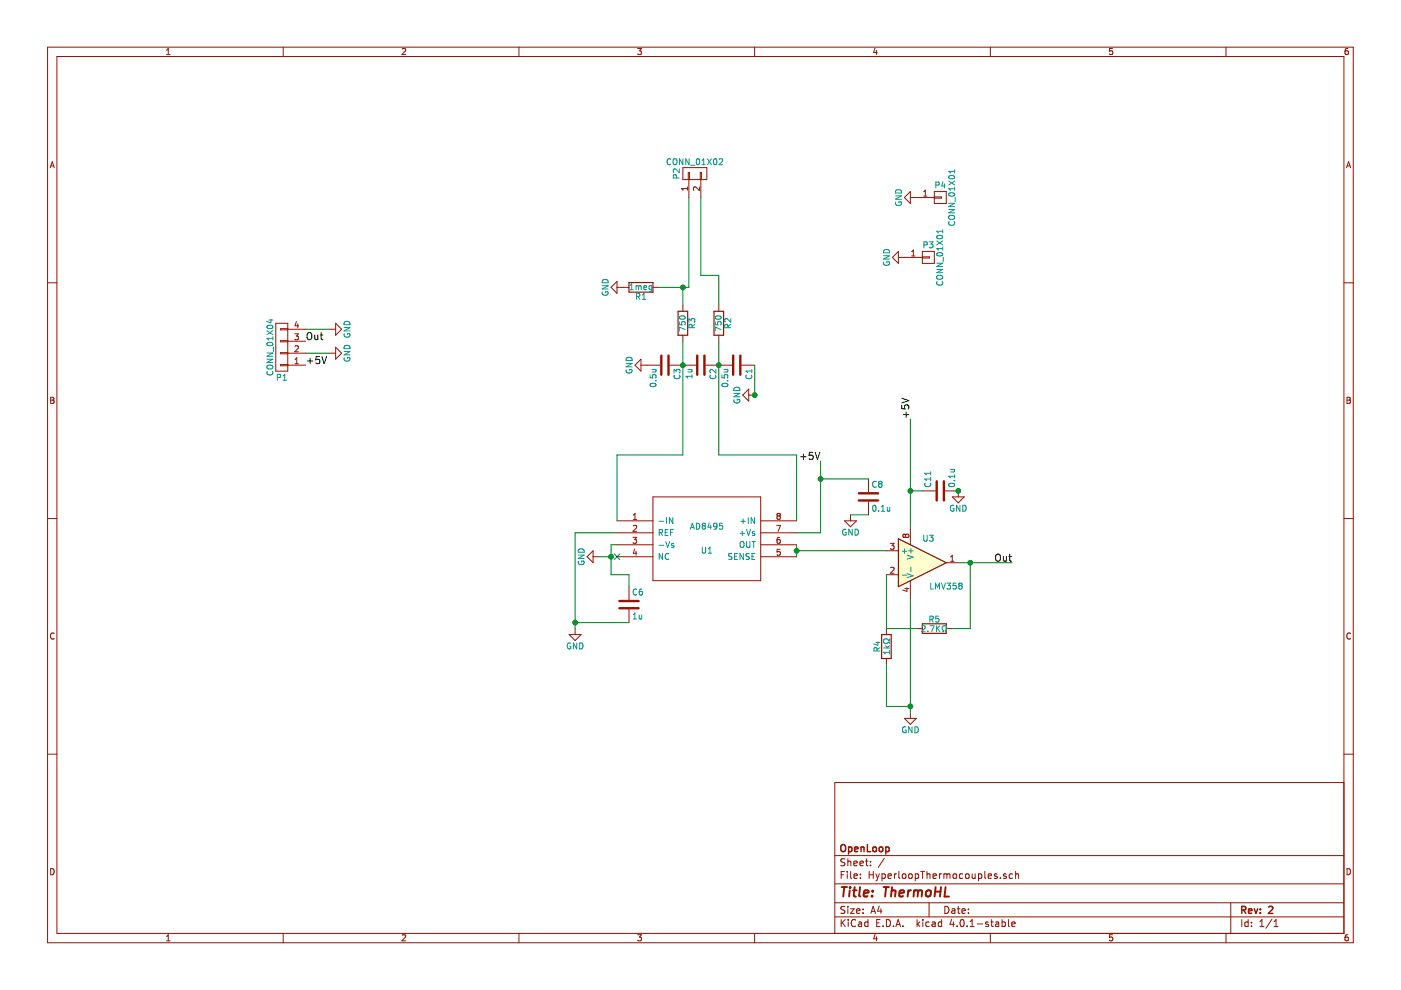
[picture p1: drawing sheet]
EESchema Schematic File Version 2
LIBS:HyperloopThermocouples-rescue
LIBS:power
LIBS:device
LIBS:transistors
LIBS:conn
LIBS:linear
LIBS:regul
LIBS:74xx
LIBS:cmos4000
LIBS:adc-dac
LIBS:memory
LIBS:xilinx
LIBS:microcontrollers
LIBS:dsp
LIBS:microchip
LIBS:analog_switches
LIBS:motorola
LIBS:texas
LIBS:intel
LIBS:audio
LIBS:interface
LIBS:digital-audio
LIBS:philips
LIBS:display
LIBS:cypress
LIBS:siliconi
LIBS:opto
LIBS:atmel
LIBS:contrib
LIBS:valves
LIBS:KTypeThermocouple
LIBS:AD8495ARMZ
LIBS:sma_edge
LIBS:AD8495
LIBS:HyperloopThermocouples-cache
EELAYER 25 0
EELAYER END
$Descr A4 11693 8268
encoding utf-8
Sheet 1 1
Title "ThermoHL"
Date ""
Rev "2"
Comp "OpenLoop"
Comment1 ""
Comment2 ""
Comment3 ""
Comment4 ""
$EndDescr
$Comp
L C C6
U 1 1
P 5250 5050
F 0 "C6" H 5275 5150 50  0000 L CNN
F 1 "1u" H 5275 4950 50  0000 L CNN
F 2 "Capacitors_SMD:C_0805" H 5288 4900 50  0001 C CNN
F 3 "" H 5250 5050 50  0000 C CNN
	1    5250 5050
	1    0    0    -1  
$EndComp
$Comp
L R R1
U 1 1
P 5350 2400
F 0 "R1" V 5430 2400 50  0000 C CNN
F 1 "1meg" V 5350 2400 50  0000 C CNN
F 2 "Resistors_SMD:R_0805" V 5280 2400 50  0001 C CNN
F 3 "" H 5350 2400 50  0000 C CNN
	1    5350 2400
	0    1    1    0   
$EndComp
$Comp
L GND #PWR01
U 1 1
P 5200 2400
F 0 "#PWR01" H 5200 2150 50  0001 C CNN
F 1 "GND" H 5200 2250 50  0000 C CNN
F 2 "" H 5200 2400 50  0000 C CNN
F 3 "" H 5200 2400 50  0000 C CNN
	1    5200 2400
	0    1    1    0   
$EndComp
$Comp
L GND #PWR02
U 1 1
P 5400 3050
F 0 "#PWR02" H 5400 2800 50  0001 C CNN
F 1 "GND" H 5400 2900 50  0000 C CNN
F 2 "" H 5400 3050 50  0000 C CNN
F 3 "" H 5400 3050 50  0000 C CNN
	1    5400 3050
	0    1    1    0   
$EndComp
$Comp
L GND #PWR03
U 1 1
P 4800 5250
F 0 "#PWR03" H 4800 5000 50  0001 C CNN
F 1 "GND" H 4800 5100 50  0000 C CNN
F 2 "" H 4800 5250 50  0000 C CNN
F 3 "" H 4800 5250 50  0000 C CNN
	1    4800 5250
	1    0    0    -1  
$EndComp
$Comp
L GND #PWR04
U 1 1
P 7600 5950
F 0 "#PWR04" H 7600 5700 50  0001 C CNN
F 1 "GND" H 7600 5800 50  0000 C CNN
F 2 "" H 7600 5950 50  0000 C CNN
F 3 "" H 7600 5950 50  0000 C CNN
	1    7600 5950
	1    0    0    -1  
$EndComp
$Comp
L GND #PWR05
U 1 1
P 8000 4100
F 0 "#PWR05" H 8000 3850 50  0001 C CNN
F 1 "GND" H 8000 3950 50  0000 C CNN
F 2 "" H 8000 4100 50  0000 C CNN
F 3 "" H 8000 4100 50  0000 C CNN
	1    8000 4100
	1    0    0    -1  
$EndComp
$Comp
L C C1
U 1 1
P 6150 3050
F 0 "C1" H 6175 3150 50  0000 L CNN
F 1 "0.5u" H 6175 2950 50  0000 L CNN
F 2 "Capacitors_SMD:C_0805" H 6188 2900 50  0001 C CNN
F 3 "" H 6150 3050 50  0000 C CNN
	1    6150 3050
	0    1    1    0   
$EndComp
$Comp
L C C2
U 1 1
P 5850 3050
F 0 "C2" H 5875 3150 50  0000 L CNN
F 1 "1u" H 5875 2950 50  0000 L CNN
F 2 "Capacitors_SMD:C_0805" H 5888 2900 50  0001 C CNN
F 3 "" H 5850 3050 50  0000 C CNN
	1    5850 3050
	0    1    1    0   
$EndComp
$Comp
L C C3
U 1 1
P 5550 3050
F 0 "C3" H 5575 3150 50  0000 L CNN
F 1 "0.5u" H 5575 2950 50  0000 L CNN
F 2 "Capacitors_SMD:C_0805" H 5588 2900 50  0001 C CNN
F 3 "" H 5550 3050 50  0000 C CNN
	1    5550 3050
	0    1    1    0   
$EndComp
$Comp
L C C11
U 1 1
P 7850 4100
F 0 "C11" H 7875 4200 50  0000 L CNN
F 1 "0.1u" H 7875 4000 50  0000 L CNN
F 2 "Capacitors_SMD:C_0805" H 7888 3950 50  0001 C CNN
F 3 "" H 7850 4100 50  0000 C CNN
	1    7850 4100
	0    -1   -1   0   
$EndComp
$Comp
L R R5
U 1 1
P 7800 5250
F 0 "R5" V 7880 5250 50  0000 C CNN
F 1 "2.7KΩ" V 7800 5250 50  0000 C CNN
F 2 "Resistors_SMD:R_0805" V 7730 5250 50  0001 C CNN
F 3 "" H 7800 5250 50  0000 C CNN
	1    7800 5250
	0    -1   -1   0   
$EndComp
$Comp
L GND #PWR06
U 1 1
P 6300 3300
F 0 "#PWR06" H 6300 3050 50  0001 C CNN
F 1 "GND" H 6300 3150 50  0000 C CNN
F 2 "" H 6300 3300 50  0000 C CNN
F 3 "" H 6300 3300 50  0000 C CNN
	1    6300 3300
	0    1    1    0   
$EndComp
$Comp
L R R3
U 1 1
P 5700 2700
F 0 "R3" V 5780 2700 50  0000 C CNN
F 1 "750" V 5700 2700 50  0000 C CNN
F 2 "Resistors_SMD:R_0805" V 5630 2700 50  0001 C CNN
F 3 "" H 5700 2700 50  0000 C CNN
	1    5700 2700
	1    0    0    -1  
$EndComp
$Comp
L R R2
U 1 1
P 6000 2700
F 0 "R2" V 6080 2700 50  0000 C CNN
F 1 "750" V 6000 2700 50  0000 C CNN
F 2 "Resistors_SMD:R_0805" V 5930 2700 50  0001 C CNN
F 3 "" H 6000 2700 50  0000 C CNN
	1    6000 2700
	1    0    0    -1  
$EndComp
$Comp
L C C8
U 1 1
P 7250 4150
F 0 "C8" H 7275 4250 50  0000 L CNN
F 1 "0.1u" H 7275 4050 50  0000 L CNN
F 2 "Capacitors_SMD:C_0805" H 7288 4000 50  0001 C CNN
F 3 "" H 7250 4150 50  0000 C CNN
	1    7250 4150
	1    0    0    -1  
$EndComp
$Comp
L GND #PWR07
U 1 1
P 7100 4300
F 0 "#PWR07" H 7100 4050 50  0001 C CNN
F 1 "GND" H 7100 4150 50  0000 C CNN
F 2 "" H 7100 4300 50  0000 C CNN
F 3 "" H 7100 4300 50  0000 C CNN
	1    7100 4300
	1    0    0    -1  
$EndComp
$Comp
L R R4
U 1 1
P 7400 5400
F 0 "R4" V 7480 5400 50  0000 C CNN
F 1 "1kΩ" V 7400 5400 50  0000 C CNN
F 2 "Resistors_SMD:R_0805" V 7330 5400 50  0001 C CNN
F 3 "" H 7400 5400 50  0000 C CNN
	1    7400 5400
	-1   0    0    1   
$EndComp
Text Label 8450 4700 2    59   ~ 0
Out
Text Label 2550 2850 0    59   ~ 0
Out
$Comp
L GND #PWR08
U 1 1
P 2750 2750
F 0 "#PWR08" H 2750 2500 50  0001 C CNN
F 1 "GND" H 2750 2600 50  0000 C CNN
F 2 "" H 2750 2750 50  0000 C CNN
F 3 "" H 2750 2750 50  0000 C CNN
	1    2750 2750
	0    -1   -1   0   
$EndComp
$Comp
L GND #PWR09
U 1 1
P 2750 2950
F 0 "#PWR09" H 2750 2700 50  0001 C CNN
F 1 "GND" H 2750 2800 50  0000 C CNN
F 2 "" H 2750 2950 50  0000 C CNN
F 3 "" H 2750 2950 50  0000 C CNN
	1    2750 2950
	0    -1   -1   0   
$EndComp
Wire Wire Line
	5850 2300 6000 2300
Connection ~ 8000 4100
Wire Wire Line
	7600 5900 7400 5900
Connection ~ 6300 3300
Connection ~ 6000 3050
Connection ~ 5700 3050
Wire Wire Line
	2550 2950 2750 2950
Wire Wire Line
	2550 2750 2750 2750
Wire Wire Line
	5750 2400 5750 1650
Wire Wire Line
	5850 1650 5850 2300
Connection ~ 8100 4700
Wire Wire Line
	8100 5250 8100 4700
Wire Wire Line
	7950 5250 8100 5250
Wire Wire Line
	7400 5250 7650 5250
Wire Wire Line
	7400 5900 7400 5550
Wire Wire Line
	7400 4800 7400 5250
Wire Wire Line
	8000 4700 8100 4700
Wire Wire Line
	8100 4700 8450 4700
Connection ~ 6650 4600
Wire Wire Line
	6300 3300 6300 3050
Wire Wire Line
	6650 4600 7400 4600
Connection ~ 7600 4100
Wire Wire Line
	7600 4100 7700 4100
Wire Wire Line
	7600 3500 7600 4100
Wire Wire Line
	7600 4100 7600 4400
Connection ~ 7600 5900
Wire Wire Line
	7600 5000 7600 5900
Wire Wire Line
	7600 5900 7600 5950
Wire Wire Line
	5700 2850 5700 3050
Wire Wire Line
	5700 3050 5700 3800
Connection ~ 5700 2400
Wire Wire Line
	5700 2400 5700 2550
Wire Wire Line
	5500 2400 5700 2400
Wire Wire Line
	5700 2400 5750 2400
Wire Wire Line
	6000 2300 6000 2550
Wire Wire Line
	6000 2850 6000 3050
Wire Wire Line
	6000 3050 6000 3800
Connection ~ 4800 5200
Wire Wire Line
	4800 5200 5250 5200
Wire Wire Line
	5250 4800 5250 4900
Wire Wire Line
	5100 4550 5100 4650
Wire Wire Line
	5100 4650 5100 4800
Wire Wire Line
	5150 4550 5100 4550
Wire Wire Line
	4800 4450 4800 5200
Wire Wire Line
	4800 5200 4800 5250
Wire Wire Line
	5150 4450 4800 4450
Wire Wire Line
	6650 4550 6650 4600
Wire Wire Line
	6650 4600 6650 4650
$Comp
L TIRC4558IPWR U3
U 1 1
P 7700 4700
F 0 "U3" H 7750 4900 50  0000 C CNN
F 1 "LMV358" H 7900 4500 50  0000 C CNN
F 2 "Housings_SSOP:TSSOP-8_4.4x3mm_Pitch0.65mm" H 7650 4800 50  0001 C CNN
F 3 "" H 7750 4900 50  0000 C CNN
	1    7700 4700
	1    0    0    -1  
$EndComp
$Comp
L CONN_01X02 P2
U 1 1
P 5800 1450
F 0 "P2" H 5800 1600 50  0000 C CNN
F 1 "CONN_01X02" V 5900 1450 50  0000 C CNN
F 2 "Pin_Headers:Pin_Header_Straight_1x02" H 5800 1450 50  0001 C CNN
F 3 "" H 5800 1450 50  0000 C CNN
	1    5800 1450
	0    -1   -1   0   
$EndComp
Text Label 2550 3050 0    59   ~ 0
+5V
Text Label 7600 3500 1    59   ~ 0
+5V
$Comp
L CONN_01X04 P1
U 1 1
P 2350 2900
F 0 "P1" H 2350 3150 50  0000 C CNN
F 1 "CONN_01X04" V 2450 2900 50  0000 C CNN
F 2 "Pin_Headers:Pin_Header_Straight_1x04" H 2350 2900 50  0001 C CNN
F 3 "" H 2350 2900 50  0000 C CNN
	1    2350 2900
	-1   0    0    1   
$EndComp
$Comp
L GND #PWR010
U 1 1
P 5000 4650
F 0 "#PWR010" H 5000 4400 50  0001 C CNN
F 1 "GND" H 5000 4500 50  0000 C CNN
F 2 "" H 5000 4650 50  0000 C CNN
F 3 "" H 5000 4650 50  0000 C CNN
	1    5000 4650
	0    1    1    0   
$EndComp
Wire Wire Line
	5000 4650 5100 4650
Connection ~ 5100 4650
$Comp
L CONN_01X01 P4
U 1 1
P 7850 1650
F 0 "P4" H 7850 1750 50  0000 C CNN
F 1 "CONN_01X01" V 7950 1650 50  0000 C CNN
F 2 "Mounting_Holes:MountingHole_3.2mm_M3_Pad" H 7850 1650 50  0001 C CNN
F 3 "" H 7850 1650 50  0000 C CNN
	1    7850 1650
	1    0    0    -1  
$EndComp
$Comp
L CONN_01X01 P3
U 1 1
P 7750 2150
F 0 "P3" H 7750 2250 50  0000 C CNN
F 1 "CONN_01X01" V 7850 2150 50  0000 C CNN
F 2 "Mounting_Holes:MountingHole_3.2mm_M3_Pad" H 7750 2150 50  0001 C CNN
F 3 "" H 7750 2150 50  0000 C CNN
	1    7750 2150
	1    0    0    -1  
$EndComp
$Comp
L GND #PWR011
U 1 1
P 7550 2150
F 0 "#PWR011" H 7550 1900 50  0001 C CNN
F 1 "GND" H 7550 2000 50  0000 C CNN
F 2 "" H 7550 2150 50  0000 C CNN
F 3 "" H 7550 2150 50  0000 C CNN
	1    7550 2150
	0    1    1    0   
$EndComp
$Comp
L GND #PWR012
U 1 1
P 7650 1650
F 0 "#PWR012" H 7650 1400 50  0001 C CNN
F 1 "GND" H 7650 1500 50  0000 C CNN
F 2 "" H 7650 1650 50  0000 C CNN
F 3 "" H 7650 1650 50  0000 C CNN
	1    7650 1650
	0    1    1    0   
$EndComp
$Comp
L AD8495 U1
U 1 1
P 5900 4500
F 0 "U1" H 5900 4400 50  0000 C CNN
F 1 "AD8495" H 5900 4600 50  0000 C CNN
F 2 "Housings_SSOP:MSOP-8_3x3mm_Pitch0.65mm" H 5900 4500 50  0001 C CNN
F 3 "DOCUMENTATION" H 5900 4500 50  0001 C CNN
	1    5900 4500
	1    0    0    -1  
$EndComp
Text Label 6850 3850 2    59   ~ 0
+5V
Wire Wire Line
	5700 3800 5150 3800
Wire Wire Line
	5150 3800 5150 4350
Wire Wire Line
	6000 3800 6650 3800
Wire Wire Line
	6650 3800 6650 4350
Wire Wire Line
	6650 4450 6850 4450
Wire Wire Line
	6850 4450 6850 4000
Wire Wire Line
	6850 4000 6850 3850
Wire Wire Line
	6850 4000 7250 4000
Connection ~ 6850 4000
NoConn ~ 5150 4650
Wire Wire Line
	7100 4300 7250 4300
Wire Wire Line
	5100 4800 5250 4800
$EndSCHEMATC
